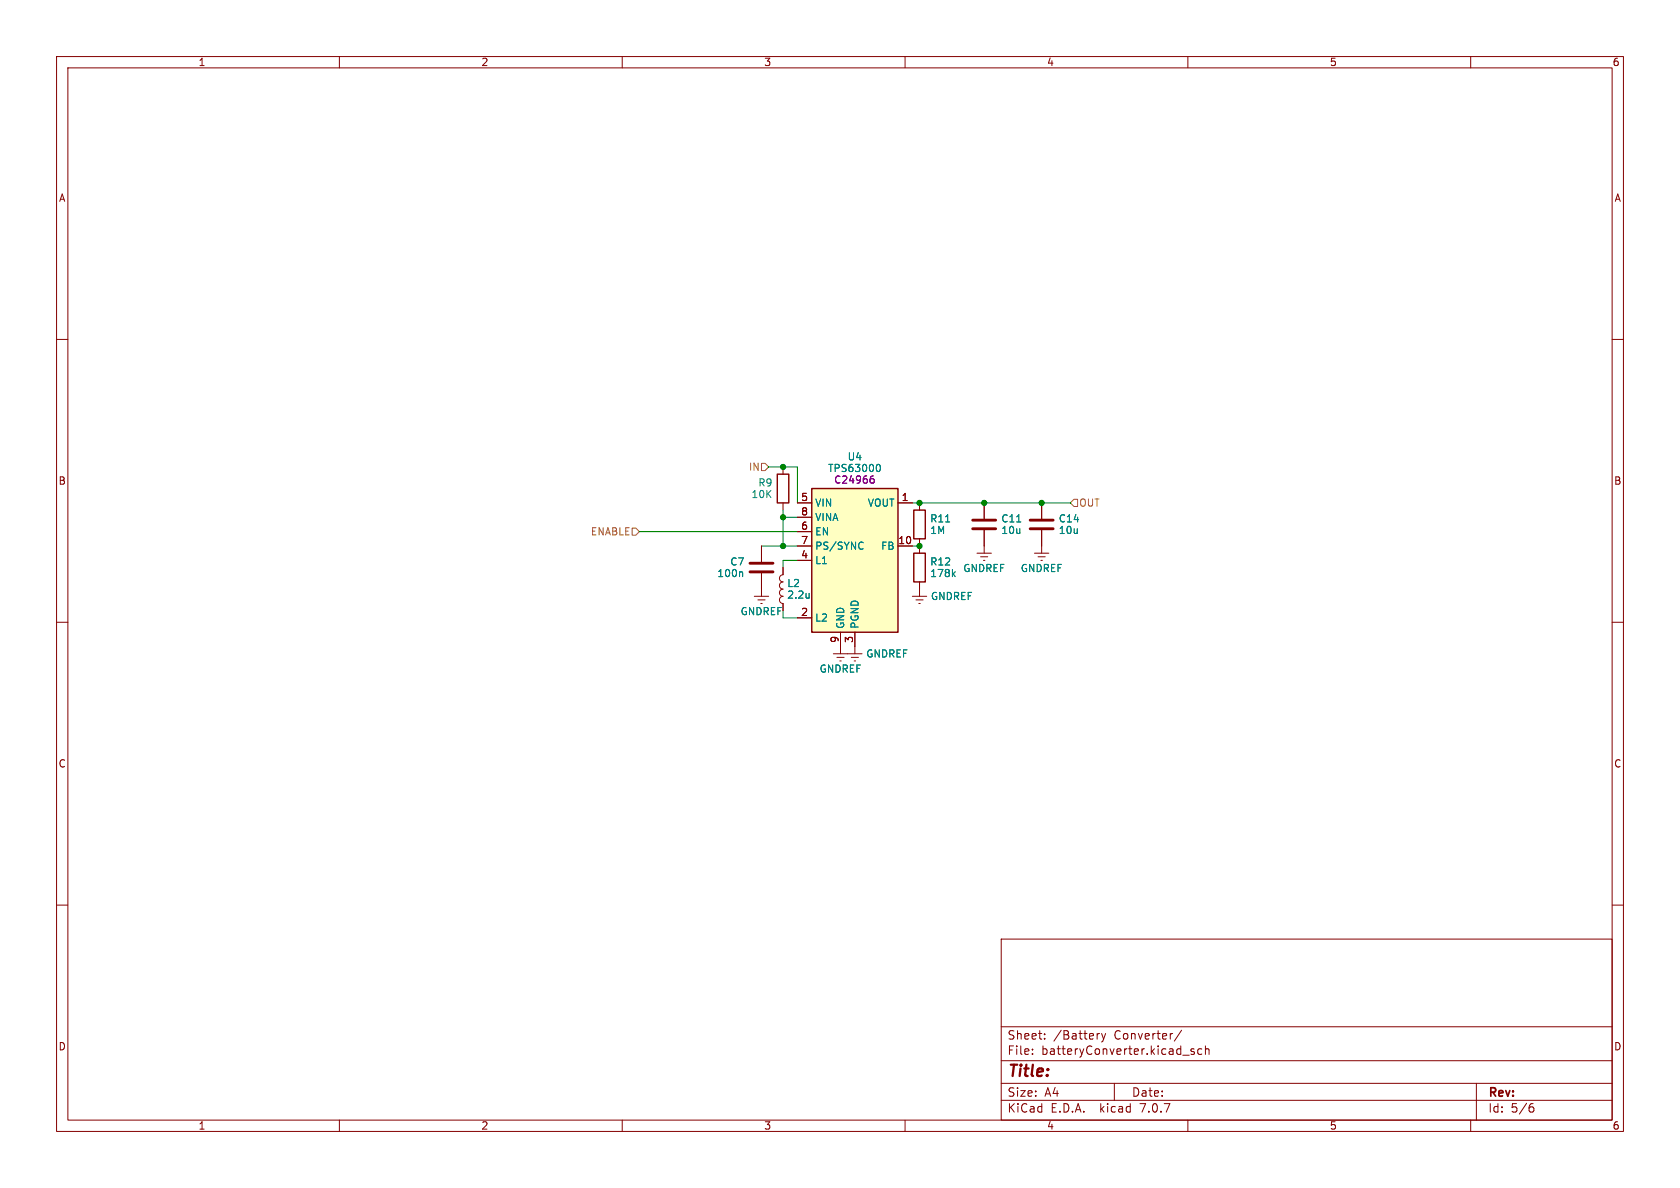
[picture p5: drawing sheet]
<svg xmlns="http://www.w3.org/2000/svg" width="297mm" height="210mm" viewBox="0 0 297 210" stroke-linecap="round" stroke-linejoin="round" font-family="sans-serif">
<g fill="none" stroke="#840000" stroke-width=".18">
<path d="M10 10h277v190h-277zM12 12h273v186h-273zM60 10v2M110 10v2M160 10v2M210 10v2M260 10v2M10 60h2M285 60h2M134.6 96.5v2.8M138.4 82.6v1.2M138.4 88.9v1.3"/>
<path d="M141 99.1h2.5M141 88.9h2.5M141 96.5h2.5M141 94h2.5M141 91.4h2.5M158.7 88.9h2.6M158.7 96.5h2.6M162.6 88.9v1.3M162.6 95.3v2.5M172.7 97.8h2.6M173.4 98.4h1.2M173.9 99.1h.2"/>
<path d="M174 88.9v2.8M174 93.7v4.1M182.9 97.8h2.5M183.5 98.4h1.3M184 99.1h.3M184.1 88.9v2.8M184.1 93.7v4.1M10 110h2M133.3 105.4h2.6M134 106h1.3M134.5 106.7h.2M134.6 101.3v4.1"/>
<path d="M138.4 100.3v1.3a.64 .64 0 0 0-.6 .6 .64 .64 0 0 0 .6 .7 .64 .64 0 0 0-.6 .6 .64 .64 0 0 0 .6 .6 .64 .64 0 0 0-.6 .7 .64 .64 0 0 0 .6 .6 .64 .64 0 0 0-.6 .6 .64 .64 0 0 0 .6 .7v1.3M141 109.2h2.5M147.3 115.6h5.1M148 116.2h1.2M148.5 116.8h.2M148.6 111.8v3.8M150.5 116.2h1.3M151 116.8h.3M151.1 111.8v3.8M161.3 105.4h2.5M161.9 106h1.3M162.4 106.7h.3"/>
<path d="M162.6 102.9v2.5M285 110h2M10 160h2M285 160h2M177 166h108v32h-108zM60 198v2M110 198v2M160 198v2M177 194.5h108M177 191.5h108M177 187.5h108M177 181.5h108"/>
<path d="M182.5 186.3v.1M182.5 185.5v.1M184.7 183.6v.1M184.7 182.8v.1M194.4 182.7l-.3 .1M194.7 182.7l.4 1M195.1 183.7l-.1 .4-.3 .1M195.5 182.7l-.4 1M197 191.5v3M208.9 182.1l-1.3 2M209.1 186.5h1.1M210 198v2"/>
<path d="M211.1 185.5l-.4-.1-.2 .2 .1 .2 .5 .2v.3h-.6M212.5 185.5l-.5-.1-.3 .3v.4l.2 .2h.6M213.1 185.5l.2-.1 .4 .1v.9M213.1 184.9v1.5M260 198v2M261 191.5v6.5M270.6 195.7h.3l.3 .3-.1 .5-.5 .1M271 195.1l-.4 .1"/>
</g>
<path d="M132.6 99.6h4.1M172 93.5h4M172 91.9h4M182.1 93.5h4.1M182.1 91.9h4.1M132.6 101.1h4.1" fill="none" stroke="#840000" stroke-width=".51"/>
<path d="M152.2 95.8l.4 .2M152.6 97l-.4 .1M155.1 82.1h.1a.68 .68 0 0 1 .5 .6 .68 .68 0 0 1-.5 .7l-.1-.1M167.2 92.3h.7M179.7 92.3h.8M131.1 101.1l.2 .2v.6M143 104.9v.8M143 105.6v.1M168.5 101.4l.4 .5M168.9 101.1l-.5 .5" fill="none" stroke="#008484" stroke-width=".18"/>
<path d="M143.5 86.4h15.2v25.4h-15.2z" fill="#ffffc2" stroke="#ffffc2" stroke-width=".18"/>
<path d="M137.4 83.8h2v5.1h-2zM143.5 86.4h15.2v25.4h-15.2zM161.5 90.2h2.1v5.1h-2.1zM161.5 97.8h2.1v5.1h-2.1z" fill="none" stroke="#840000" stroke-width=".25"/>
<path d="M154.1 84.6l.3 .1 .1 .2v.4l-.4 .1" fill="none" stroke="#840084" stroke-width=".18"/>
<path d="M111.8 93.3h.6l.6 .7-.6 .6h-.6zM134.6 81.9h.7l.6 .7-.6 .6h-.7zM189.9 88.3h.6v1.2h-.6l-.7-.6z" fill="none" stroke="#848400" stroke-width=".18"/>
<path d="M113 94h28M134.6 96.5h6.4M135.9 82.6h5.1v6.3M138.4 90.2v6.3M138.4 91.4h2.6M141 99.1h-2.6v1.2M161.3 88.9h27.9M161.3 96.5h1.3M138.4 109.2h2.6" fill="none" stroke="#008400" stroke-width=".18"/>
<g fill="#008400" stroke="#008400" stroke-width=".18">
<circle cx="162.6" cy="88.9" r=".46"/>
<circle cx="162.6" cy="96.5" r=".46"/>
<circle cx="138.4" cy="82.6" r=".46"/>
<circle cx="138.4" cy="96.5" r=".46"/>
<circle cx="138.4" cy="91.4" r=".46"/>
<circle cx="174" cy="88.9" r=".46"/>
<circle cx="184.1" cy="88.9" r=".46"/>
</g>
<text font-size="2.8" fill="#840000" x="178" y="190.9">Title:</text>
<g font-size="2.1" fill="#840000">
<text x="178" y="184">Sheet:</text>
<text x="186.2" y="184">/Battery</text>
<text x="197" y="184">Converter/</text>
<text x="178" y="186.7">File:</text>
<text x="184.1" y="186.7">batteryConverter.kicad_sch</text>
<text x="178" y="196.9">KiCad</text>
<text x="178" y="194.1">Size:</text>
<text x="184.7" y="194.1">A4</text>
<text x="185.7" y="196.9">E.D.A.</text>
<text x="194.6" y="196.9">kicad</text>
<text x="200" y="194.1">Date:</text>
<text x="201.8" y="196.9">7.0.7</text>
<text x="263" y="194.3">Rev:</text>
<text x="263" y="196.9">Id:</text>
<text x="267.1" y="196.9">5/6</text>
</g>
<g font-size="1.8" fill="#840000">
<text x="35" y="11.9">1</text>
<text x="85" y="11.9">2</text>
<text x="135" y="11.9">3</text>
<text x="185" y="11.9">4</text>
<text x="235" y="11.9">5</text>
<text x="285" y="11.9">6</text>
<text x="10.3" y="35.9">A</text>
<text x="285.3" y="35.9">A</text>
<text x="10.3" y="85.9">B</text>
<text x="141.5" y="88.6">5</text>
<text x="159.3" y="88.6">1</text>
<text x="285.3" y="85.9">B</text>
<text x="141.5" y="93.7">6</text>
<text x="141.5" y="91.2">8</text>
<text x="141.5" y="98.8">4</text>
<text x="141.5" y="96.3">7</text>
<text x="158.7" y="96.3">10</text>
<text x="141.5" y="109">2</text>
<text x="148.3" y="113.7" transform="rotate(-90 148.3 113.7)">9</text>
<text x="150.9" y="113.7" transform="rotate(-90 150.9 113.7)">3</text>
<text x="10.3" y="135.9">C</text>
<text x="285.3" y="135.9">C</text>
<text x="10.3" y="185.9">D</text>
<text x="285.3" y="185.9">D</text>
<text x="35" y="199.9">1</text>
<text x="85" y="199.9">2</text>
<text x="135" y="199.9">3</text>
<text x="185" y="199.9">4</text>
<text x="235" y="199.9">5</text>
<text x="285" y="199.9">6</text>
</g>
<g font-size="1.8" fill="#848400">
<text x="132.3" y="83.4">IN</text>
<text x="190.7" y="89.8">OUT</text>
<text x="104.4" y="94.8">ENABLE</text>
</g>
<g font-size="1.8" fill="#840084">
<text x="146.3" y="83.6">TPS63000</text>
<text x="147.4" y="85.7">C24966</text>
</g>
<g font-size="1.8" fill="#008484">
<text x="149.8" y="81.6">U4</text>
<text x="132.8" y="88.2">10K</text>
<text x="134" y="86.2">R9</text>
<text x="144" y="89.8">VIN</text>
<text x="153.3" y="89.8">VOUT</text>
<text x="144" y="94.8">EN</text>
<text x="144" y="92.3">VINA</text>
<text x="164.3" y="94.6">1M</text>
<text x="164.3" y="92.5">R11</text>
<text x="176.9" y="92.5">C11</text>
<text x="176.9" y="94.6">10u</text>
<text x="187.1" y="92.5">C14</text>
<text x="187.1" y="94.6">10u</text>
<text x="129" y="100.2">C7</text>
<text x="144" y="99.9">L1</text>
<text x="144" y="97.4">PS/SYNC</text>
<text x="155.7" y="97.4">FB</text>
<text x="164.3" y="100.2">R12</text>
<text x="170.2" y="101.3">GNDREF</text>
<text x="180.4" y="101.3">GNDREF</text>
<text x="126.7" y="102.2">100n</text>
<text x="139.1" y="104">L2</text>
<text x="139.1" y="106">2.2u</text>
<text x="164.3" y="102.2">178k</text>
<text x="164.5" y="106.3">GNDREF</text>
<text x="130.8" y="108.9">GNDREF</text>
<text x="144" y="110.1">L2</text>
<text x="149.5" y="111.3" transform="rotate(-90 149.5 111.3)">GND</text>
<text x="152" y="111.3" transform="rotate(-90 152 111.3)">PGND</text>
<text x="144.8" y="119.1">GNDREF</text>
<text x="153" y="116.4">GNDREF</text>
</g>
</svg>
